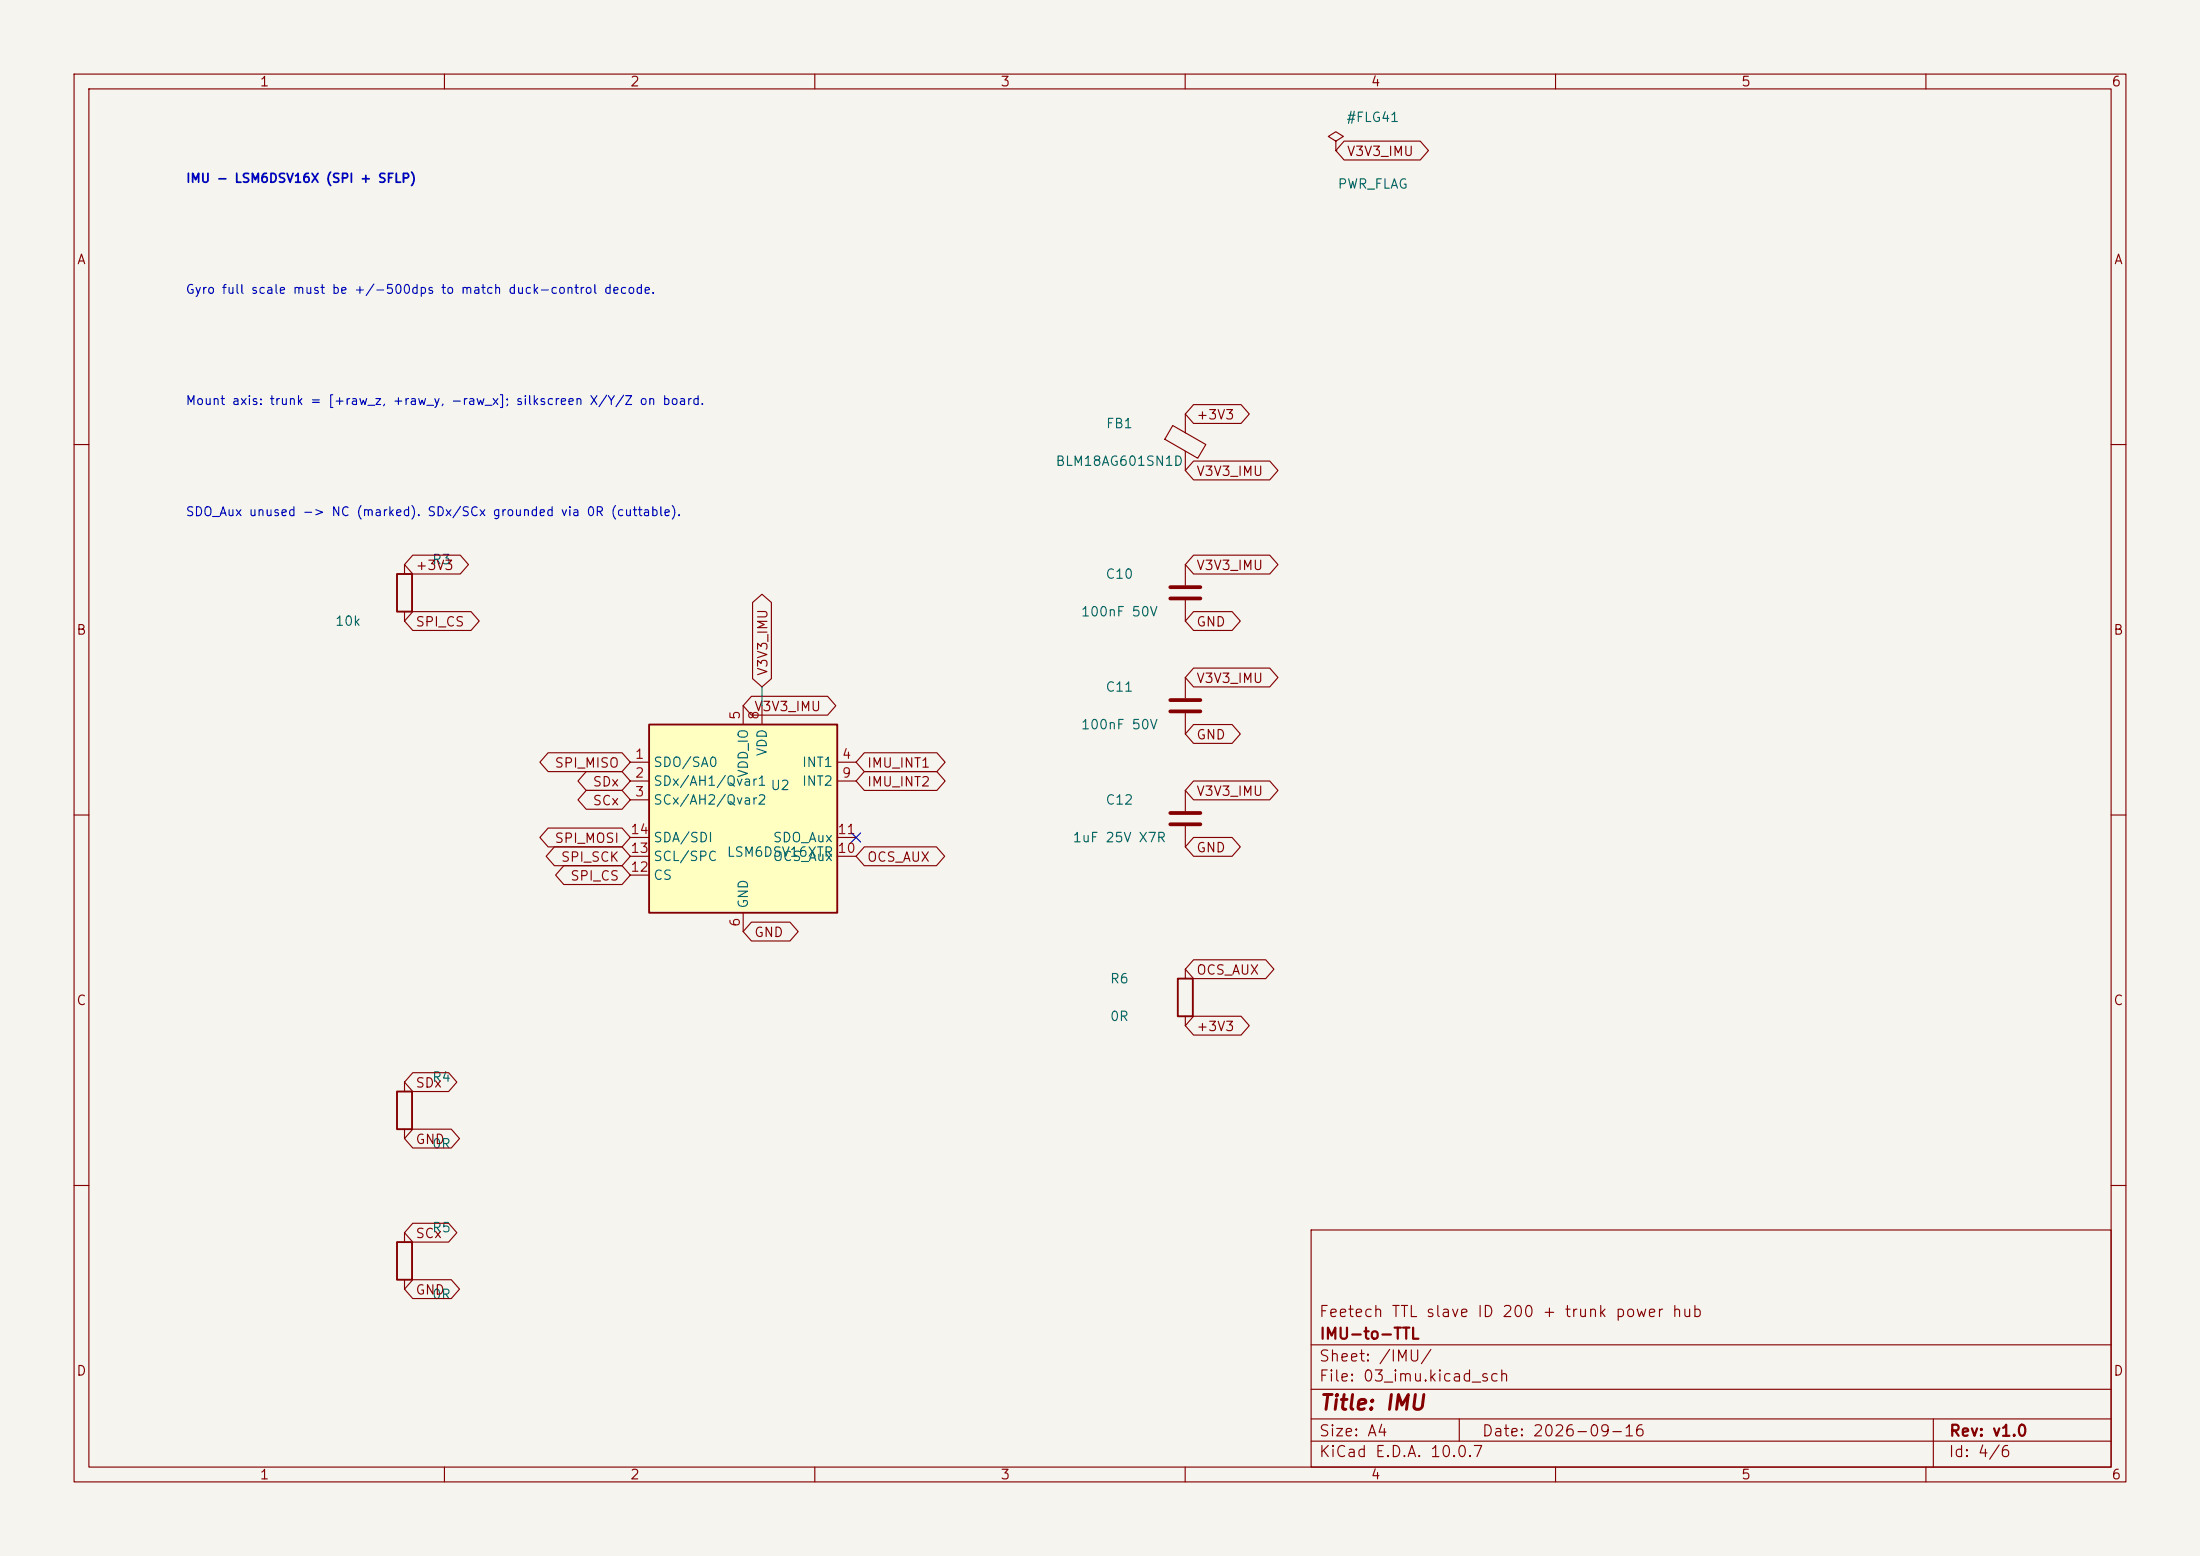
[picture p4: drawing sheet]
<svg xmlns="http://www.w3.org/2000/svg" width="297mm" height="210mm" viewBox="0 0 297 210" stroke-linecap="round" stroke-linejoin="round" font-family="sans-serif">
<path d="M0 0h297v210h-297z" fill="#f5f4ef" stroke="#f5f4ef" stroke-width=".14"/>
<g fill="none" stroke="#840000" stroke-width=".15">
<path d="M10 10h277v190h-277zM12 12h273v186h-273zM60 10v2M110 10v2M160 10v2M210 10v2M260 10v2M10 60h2M285 60h2M10 110h2M160 106.7v2.8M160 111.5v2.8"/>
<path d="M285 110h2M10 160h2M177 166h108v32h-108zM285 160h2M60 198v2M110 198v2M160 198v2M177 194.5h108M177 191.5h108M177 187.5h108M177 181.5h108M197 191.5v3"/>
<path d="M210 198v2M260 198v2M261 191.5v6.5"/>
</g>
<path d="M158 109.7h4.1M158 111.3h4.1" fill="none" stroke="#840000" stroke-width=".51"/>
<path d="M87.6 97.8h25.4v25.4h-25.4z" fill="#ffffc2"/>
<path d="M53.6 77.5h2v5.1h-2zM87.6 97.8h25.4v25.4h-25.4zM159 132.1h2v5.1h-2zM53.6 147.3h2v5.1h-2zM53.6 167.6h2v5.1h-2z" fill="none" stroke="#840000" stroke-width=".25"/>
<g fill="none" stroke="#840000" stroke-width=".15">
<path d="M180.3 19.1l1.1-.7-1.1-.6-1 .6 1 .7v1.2M181.5 19h10.2l1.1 1.3-1.1 1.3h-10.2l-1.2-1.3zM180.3 20.3h.1M158.3 57.4l4.5 2.6-1.1 1.8-4.4-2.5zM160 55.9v2.5M161.1 54.6h6.4l1.2 1.3-1.2 1.3h-6.4l-1.1-1.3zM54.6 76.2v1.3M55.7 74.9h6.4l1.1 1.3-1.1 1.3h-6.4l-1.1-1.3zM160 60.9v2.6M160 76.2v2.8M161.1 62.2h10.3l1.1 1.3-1.1 1.3h-10.3l-1.1-1.3zM161.1 74.9h10.3l1.1 1.3-1.1 1.3h-10.3l-1.1-1.3z"/>
<path d="M54.6 82.6v1.2M55.7 82.5h7.9l1.1 1.3-1.1 1.3h-7.9l-1.1-1.3zM100.3 95.3v2.5M101.4 94h10.3l1.1 1.3-1.1 1.2h-10.3l-1.1-1.2zM101.6 81.3l1.3-1.1 1.2 1.1v10.3l-1.2 1.1-1.3-1.1zM102.9 95.3v2.5M160 81v2.8M160 91.4v2.8M160 96.3v2.8M161.1 82.5h5.2l1.1 1.3-1.1 1.3h-5.2l-1.1-1.3zM161.1 90.2h10.3l1.1 1.2-1.1 1.3h-10.3l-1.1-1.3zM161.1 97.8h5.2l1.1 1.3-1.1 1.2h-5.2l-1.1-1.2z"/>
<path d="M74 111.8h10l1.1 1.2-1.1 1.3h-10l-1.1-1.3zM74 101.6h10l1.1 1.3-1.1 1.2h-10l-1.1-1.2zM74.8 114.3h9.2l1.1 1.3-1.1 1.2h-9.2l-1.1-1.2zM76.1 116.8h7.9l1.1 1.3-1.1 1.3h-7.9l-1.1-1.3zM79.1 104.1h4.9l1.1 1.3-1.1 1.3h-4.9l-1.1-1.3zM79.1 106.7h4.9l1.1 1.3-1.1 1.2h-4.9l-1.1-1.2zM85.1 102.9h2.5M85.1 105.4h2.5M85.1 108h2.5M85.1 115.6h2.5M85.1 113h2.5M85.1 118.1h2.5"/>
<path d="M113 102.9h2.6M113 105.4h2.6M113 115.6h2.6M113 113h2.6M116.7 104.1h9.8l1.1 1.3-1.1 1.3h-9.8l-1.1-1.3zM116.7 114.3h9.7l1.1 1.3-1.1 1.2h-9.7l-1.1-1.2zM116.7 101.6h9.8l1.1 1.3-1.1 1.2h-9.8l-1.1-1.2zM161.1 105.4h10.3l1.1 1.3-1.1 1.3h-10.3l-1.1-1.3zM161.1 113h5.2l1.1 1.3-1.1 1.3h-5.2l-1.1-1.3zM100.3 123.2v2.5M101.4 124.5h5.2l1.2 1.2-1.2 1.3h-5.2l-1.1-1.3zM160 130.8v1.3"/>
<path d="M160 137.2v1.2M161.1 129.5h9.8l1.1 1.3-1.1 1.3h-9.8l-1.1-1.3zM161.1 137.2h6.4l1.2 1.2-1.2 1.3h-6.4l-1.1-1.3zM54.6 146.1v1.2M54.6 152.4v1.3M55.7 144.8h4.9l1.1 1.3-1.1 1.2h-4.9l-1.1-1.2zM55.7 152.4h5.2l1.1 1.3-1.1 1.2h-5.2l-1.1-1.2zM54.6 166.4v1.2M54.6 172.7v1.3M55.7 165.1h4.9l1.1 1.3-1.1 1.2h-4.9l-1.1-1.2zM55.7 172.7h5.2l1.1 1.3-1.1 1.3h-5.2l-1.1-1.3z"/>
</g>
<path d="M158 79.2h4.1M158 80.8h4.1M158 94.5h4.1M158 96h4.1" fill="none" stroke="#840000" stroke-width=".51"/>
<path d="M102.9 92.7v2.6" fill="none" stroke="#009600" stroke-width=".15"/>
<path d="M115 112.4l1.2 1.2M116.2 112.4l-1.2 1.2" fill="none" stroke="#000084" stroke-width=".15"/>
<text font-size="2" fill="#840000" x="178" y="190.8">Title: IMU</text>
<g font-size="1.5" fill="#840000">
<text x="178" y="178.1">Feetech TTL slave ID 200 + trunk power hub</text>
<text x="178" y="184.1">Sheet: /IMU/</text>
<text x="178" y="181.1">IMU-to-TTL</text>
<text x="178" y="186.8">File: 03_imu.kicad_sch</text>
<text x="178" y="197">KiCad E.D.A. 10.0.7</text>
<text x="178" y="194.2">Size: A4</text>
<text x="200" y="194.2">Date: 2026-09-16</text>
<text x="263" y="197">Id: 4/6</text>
<text x="263" y="194.2">Rev: v1.0</text>
</g>
<g font-size="1.3" fill="#840000">
<text x="35" y="12">1</text>
<text x="85" y="12">2</text>
<text x="135" y="12">3</text>
<text x="185" y="12">4</text>
<text x="235" y="12">5</text>
<text x="285" y="12">6</text>
<text x="181.7" y="21.4">V3V3_IMU</text>
<text x="10.3" y="36">A</text>
<text x="285.3" y="36">A</text>
<text x="161.4" y="56.9">+3V3</text>
<text x="161.4" y="64.6">V3V3_IMU</text>
<text x="56" y="77.3">+3V3</text>
<text x="161.4" y="77.3">V3V3_IMU</text>
<text x="10.2" y="86">B</text>
<text x="56" y="84.9">SPI_CS</text>
<text x="161.4" y="84.9">GND</text>
<text x="285.2" y="86">B</text>
<text x="103.9" y="91.3" transform="rotate(-90 103.9 91.3)">V3V3_IMU</text>
<text x="161.4" y="92.5">V3V3_IMU</text>
<text x="101.7" y="96.3">V3V3_IMU</text>
<text x="161.4" y="100.1">GND</text>
<text x="74.8" y="103.9">SPI_MISO</text>
<text x="79.9" y="106.5">SDx</text>
<text x="117" y="106.5">IMU_INT2</text>
<text x="117" y="103.9">IMU_INT1</text>
<text x="161.4" y="107.7">V3V3_IMU</text>
<text x="79.9" y="109">SCx</text>
<text x="74.8" y="114.1">SPI_MOSI</text>
<text x="75.6" y="116.6">SPI_SCK</text>
<text x="76.9" y="119.2">SPI_CS</text>
<text x="117" y="116.6">OCS_AUX</text>
<text x="161.4" y="115.4">GND</text>
<text x="101.7" y="126.8">GND</text>
<text x="161.4" y="131.9">OCS_AUX</text>
<text x="10.2" y="136">C</text>
<text x="285.2" y="136">C</text>
<text x="161.4" y="139.5">+3V3</text>
<text x="56" y="147.1">SDx</text>
<text x="56" y="154.7">GND</text>
<text x="56" y="167.4">SCx</text>
<text x="56" y="175">GND</text>
<text x="10.2" y="186">D</text>
<text x="285.2" y="186">D</text>
<text x="35" y="200">1</text>
<text x="85" y="200">2</text>
<text x="135" y="200">3</text>
<text x="185" y="200">4</text>
<text x="235" y="200">5</text>
<text x="285" y="200">6</text>
</g>
<g font-size="1.3" fill="#006464">
<text x="181.7" y="16.8">#FLG41</text>
<text x="180.5" y="25.8">PWR_FLAG</text>
<text x="149.2" y="58.1">FB1</text>
<text x="142.4" y="63.2">BLM18AG601SN1D</text>
<text x="58.2" y="76.5">R3</text>
<text x="145.8" y="83.5">100nF 50V</text>
<text x="149.2" y="78.4">C10</text>
<text x="45.1" y="84.8">10k</text>
<text x="149.2" y="93.7">C11</text>
<text x="145.8" y="98.8">100nF 50V</text>
<text x="88.1" y="103.8">SDO/SA0</text>
<text x="88.1" y="106.4">SDx/AH1/Qvar1</text>
<text x="101.3" y="105.1" transform="rotate(-90 101.3 105.1)">VDD_IO</text>
<text x="103.8" y="102.2" transform="rotate(-90 103.8 102.2)">VDD</text>
<text x="103.9" y="107">U2</text>
<text x="108.2" y="103.8">INT1</text>
<text x="108.2" y="106.4">INT2</text>
<text x="88.1" y="108.9">SCx/AH2/Qvar2</text>
<text x="88.1" y="114">SDA/SDI</text>
<text x="104.3" y="114">SDO_Aux</text>
<text x="144.7" y="114">1uF 25V X7R</text>
<text x="149.2" y="108.9">C12</text>
<text x="88.1" y="119.1">CS</text>
<text x="88.1" y="116.5">SCL/SPC</text>
<text x="98" y="116">LSM6DSV16XTR</text>
<text x="104.3" y="116.5">OCS_Aux</text>
<text x="101.3" y="122.7" transform="rotate(-90 101.3 122.7)">GND</text>
<text x="149.8" y="133">R6</text>
<text x="149.8" y="138.1">0R</text>
<text x="58.2" y="146.3">R4</text>
<text x="58.2" y="155.3">0R</text>
<text x="58.2" y="166.6">R5</text>
<text x="58.2" y="175.6">0R</text>
</g>
<g font-size="1.3" fill="#a90000">
<text x="100.2" y="97.3" transform="rotate(-90 100.2 97.3)">5</text>
<text x="102.7" y="97.3" transform="rotate(-90 102.7 97.3)">8</text>
<text x="85.6" y="102.7">1</text>
<text x="85.6" y="105.3">2</text>
<text x="85.6" y="107.8">3</text>
<text x="113.6" y="102.7">4</text>
<text x="113.6" y="105.3">9</text>
<text x="85" y="112.9">14</text>
<text x="113" y="112.9">11</text>
<text x="85" y="118">12</text>
<text x="85" y="115.4">13</text>
<text x="113" y="115.4">10</text>
<text x="100.2" y="125.2" transform="rotate(-90 100.2 125.2)">6</text>
</g>
<g font-size="1.2" fill="#0000c2">
<text x="25" y="25">IMU - LSM6DSV16X (SPI + SFLP)</text>
<text x="25" y="40">Gyro full scale must be +/-500dps to match duck-control decode.</text>
<text x="25" y="55">Mount axis: trunk = [+raw_z, +raw_y, -raw_x]; silkscreen X/Y/Z on board.</text>
<text x="25" y="70">SDO_Aux unused -&gt; NC (marked). SDx/SCx grounded via 0R (cuttable).</text>
</g>
</svg>
